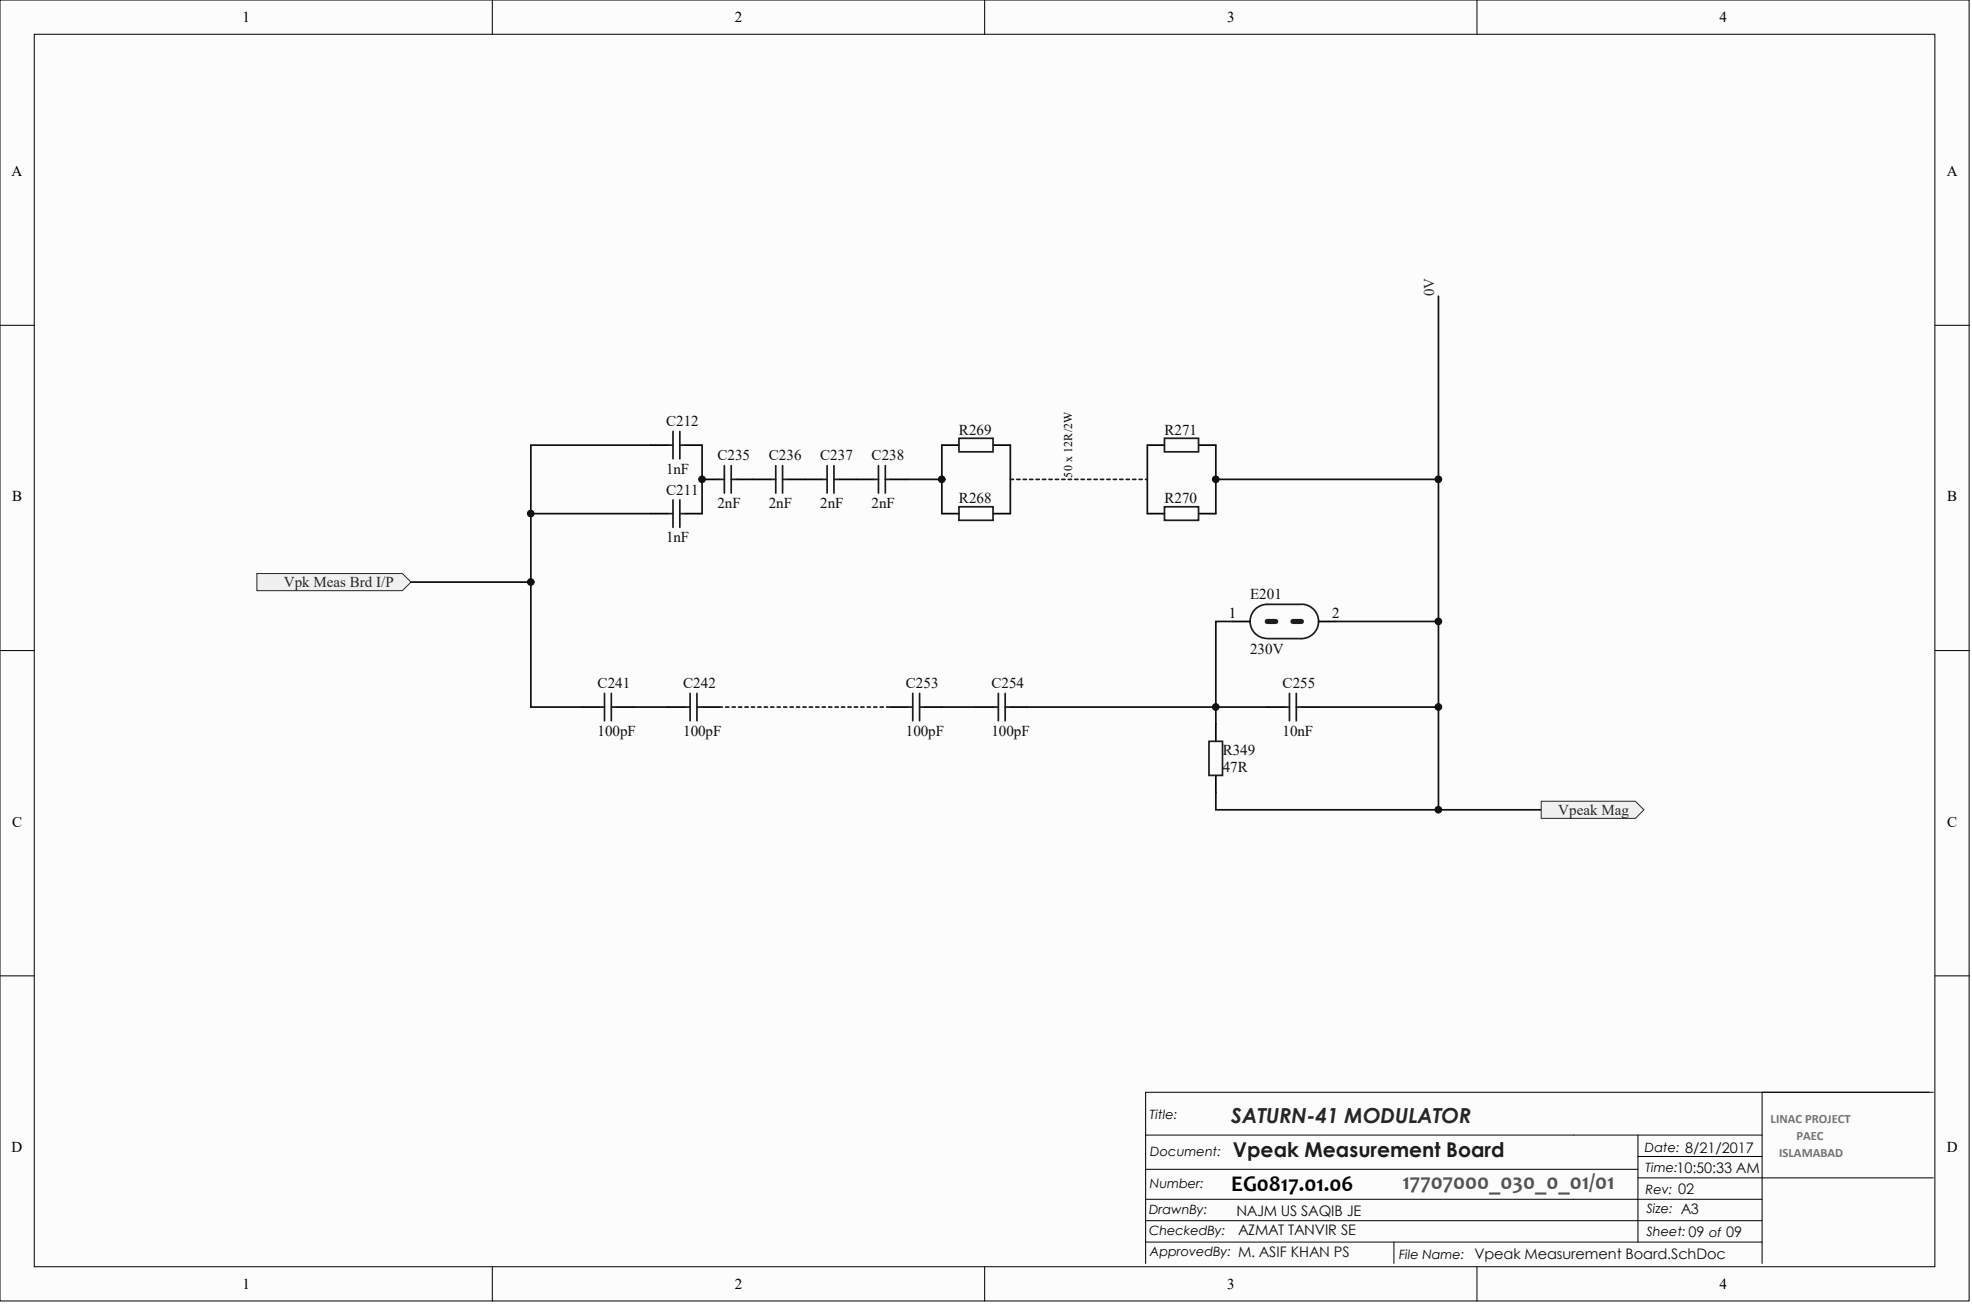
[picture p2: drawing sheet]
<svg xmlns="http://www.w3.org/2000/svg" width="487mm" height="322mm" viewBox="0 0 487 322" stroke-linecap="round" stroke-linejoin="round" font-family="sans-serif">
<g fill="#fcfcfc" stroke="#000" stroke-width=".25">
<path d="M0 0h486.1v321.1h-486.1z"/>
<path d="M8.5 8.5h469.2v304.1h-469.2z"/>
</g>
<g fill="none" stroke="#000" stroke-width=".25">
<path d="M121.5 0v8.5M243.1 0v8.5M364.6 0v8.5M0 80.3h8.5M477.7 80.3h8.5M0 160.6h8.5M477.7 160.6h8.5M0 240.9h8.5M477.7 240.9h8.5M476.2 269.6h-193.4v10.5M477.3 269.6h-42.3v42.2M282.8 288.6h121.6"/>
<path d="M282.8 296h152.2M404.4 290.7h72.9M404.4 280.1v26.5M404.4 285.4h30.6M435 280.1h-152.2v31.7M121.5 312.7v8.4M243.1 312.7v8.4M282.8 306.6h152.2M282.8 301.3h152.2M344.1 306.6v5.2M364.6 312.7v8.4"/>
</g>
<g fill="none" stroke="#000" stroke-width=".42">
<path d="M160.6 109.9h4.3M169.1 109.9h4.2M173.3 118.3h4.3M181.8 118.3h8.4M194.5 118.3h8.4M207.1 118.3h8.5M219.8 118.3h4.3M232.5 109.9h4.2M245.2 109.9h4.2M283.2 109.9h4.3M295.9 109.9h4.3M160.6 126.8h4.3"/>
<path d="M169.1 126.8h4.2M232.5 126.8h4.2M245.2 126.8h4.2M283.2 126.8h4.3M295.9 126.8h4.3M304.4 153.4h4.2M325.5 153.4h4.2M143.7 174.5h4.3M152.2 174.5h4.2M164.9 174.5h4.2M173.3 174.5h4.3M219.8 174.5h4.3"/>
<path d="M228.3 174.5h4.2M241 174.5h4.2M249.4 174.5h4.3M300.2 178.7v4.3M312.8 174.5h4.3M321.3 174.5h4.2M300.2 191.4v4.2"/>
</g>
<g fill="none" stroke="#1c1c1c" stroke-width=".42">
<path d="M164.9 109.9h1.2M166.1 106.5v6.7M167.8 106.5v6.7M167.8 109.9h1.3M177.6 118.3h1.2M178.8 114.9v6.8M180.5 114.9v6.8M180.5 118.3h1.3M190.2 118.3h1.3M191.5 114.9v6.8M193.2 118.3h1.3M193.2 114.9v6.8"/>
<path d="M202.9 118.3h1.3M204.2 114.9v6.8M205.9 118.3h1.2M205.9 114.9v6.8M215.6 118.3h1.3M216.9 114.9v6.8M218.6 118.3h1.2M218.6 114.9v6.8M236.7 108.2h8.5v3.3h-8.5zM287.5 108.2h8.4v3.3h-8.4zM164.9 126.8h1.2M166.1 123.4v6.7"/>
<path d="M167.8 123.4v6.7M167.8 126.8h1.3M236.7 125.1h8.5v3.3h-8.5zM287.5 125.1h8.4v3.3h-8.4zM321.3 149.2h-8.5a4.2 4.2 0 0 0-4.2 4.1 4.2 4.2 0 0 0 4 4.3M321.5 149.1a4.2 4.2 0 0 1 4 4.4 4.2 4.2 0 0 1-4.2 4.1h-8.5M148 174.5h1.2M149.2 171.1v6.8M150.9 171.1v6.8M150.9 174.5h1.3M169.1 174.5h1.3M170.4 171.1v6.8"/>
<path d="M172.1 174.5h1.2M172.1 171.1v6.8M224.1 174.5h1.2M225.3 171.1v6.8M227 174.5h1.3M227 171.1v6.8M245.2 174.5h1.3M246.5 171.1v6.8M248.2 174.5h1.2M248.2 171.1v6.8M317.1 174.5h1.2M318.3 171.1v6.8"/>
<path d="M320 174.5h1.3M320 171.1v6.8M298.5 183h3.3v8.4h-3.3z"/>
</g>
<g fill="none" stroke="#0e0e0e" stroke-width=".42">
<path d="M355.1 73.1v80.3M160.6 109.9h-29.5v64.6h12.6M173.3 109.9v16.9M224.1 118.3h8.4M232.5 109.9v16.9M249.4 109.9v16.9M283.2 109.9v16.9M300.2 109.9v8.4h54.9M304.4 153.4h-4.2v21.1h-46.5M329.7 153.4h25.4v21.1h-29.6M156.4 174.5h8.5M232.5 174.5h8.5"/>
<path d="M312.8 174.5h-12.6v4.2M355.1 174.5v25.4M300.2 195.6v4.3h80.3"/>
</g>
<path d="M249.4 118.3h33.8M177.6 174.5h42.2" fill="none" stroke="#1c1c1c" stroke-width=".42" stroke-dasharray=".8 .8"/>
<path d="M312.8 153.4h2.2M319.2 153.4h2.1" fill="none" stroke="#1c1c1c" stroke-width="1.3"/>
<g fill="#f0f0f0" stroke="#262626" stroke-width=".25">
<path d="M380.5 197.8h23.2l2.1 2.1-2.1 2.1h-23.2z" fill-rule="evenodd"/>
<path d="M63.4 141.6h35.9l2.2 2.1-2.2 2.1h-35.9z" fill-rule="evenodd"/>
</g>
<path d="M300.2 118.3v8.5M131.1 126.8h29.5M101.5 143.7h29.6" fill="none" stroke="#0e0e0e" stroke-width=".42"/>
<g fill="#0e0e0e" stroke="#0e0e0e" stroke-width=".25">
<circle cx="131" cy="143.6" r=".82"/>
<circle cx="131" cy="126.7" r=".82"/>
<circle cx="173.3" cy="118.3" r=".82"/>
<circle cx="232.5" cy="118.3" r=".82"/>
<circle cx="300.1" cy="174.5" r=".82"/>
<circle cx="300.1" cy="118.3" r=".82"/>
<circle cx="355.1" cy="199.8" r=".82"/>
<circle cx="355.1" cy="174.5" r=".82"/>
<circle cx="355.1" cy="153.4" r=".82"/>
<circle cx="355.1" cy="118.3" r=".82"/>
</g>
<text font-size="5.5" x="304" y="293.9">EG0817.01.06</text>
<text font-size="5.5" fill="#535353" x="346.2" y="293.4">17707000_030_0_01/01</text>
<text font-size="5.1" fill="#262626" x="304" y="277.3">SATURN-41 MODULATOR</text>
<text font-size="5" fill="#1c1c1c" x="304.4" y="285.6">Vpeak Measurement Board</text>
<g font-size="3.7">
<text x="59.9" y="5.4">1</text>
<text x="181.4" y="5.4">2</text>
<text x="302.9" y="5.4">3</text>
<text x="424.5" y="5.4">4</text>
<text x="2.9" y="43.5">A</text>
<text x="480.6" y="43.5">A</text>
<text x="3" y="123.7">B</text>
<text x="480.7" y="123.7">B</text>
<text x="303.4" y="152.5">1</text>
<text x="328.9" y="152.5">2</text>
<text x="3" y="204">C</text>
<text x="480.7" y="204">C</text>
<text x="2.9" y="284.3">D</text>
<text x="480.6" y="284.3">D</text>
<text x="59.9" y="318.1">1</text>
<text x="181.4" y="318.1">2</text>
<text x="302.9" y="318.1">3</text>
<text x="424.5" y="318.1">4</text>
</g>
<g font-size="3.7" fill="#262626">
<text x="354" y="73.1" transform="rotate(-90 354 73.1)">0V</text>
<text x="70.1" y="144.9">Vpk Meas Brd I/P</text>
<text x="384.7" y="201.1">Vpeak Mag</text>
</g>
<g font-size="3.7" fill="#0e0e0e">
<text x="164.5" y="105.2">C212</text>
<text x="236.7" y="107.3">R269</text>
<text x="287.5" y="107.3">R271</text>
<text x="177.1" y="113.6">C235</text>
<text x="189.8" y="113.6">C236</text>
<text x="202.5" y="113.6">C237</text>
<text x="215.2" y="113.6">C238</text>
<text x="164.5" y="117">1nF</text>
<text x="164.5" y="122.1">C211</text>
<text x="177.1" y="125.4">2nF</text>
<text x="189.8" y="125.4">2nF</text>
<text x="202.5" y="125.4">2nF</text>
<text x="215.2" y="125.4">2nF</text>
<text x="236.7" y="124.2">R268</text>
<text x="287.5" y="124.2">R270</text>
<text x="164.5" y="133.9">1nF</text>
<text x="308.6" y="147.8">E201</text>
<text x="308.6" y="161.3">230V</text>
<text x="147.5" y="169.8">C241</text>
<text x="168.7" y="169.8">C242</text>
<text x="223.6" y="169.8">C253</text>
<text x="244.8" y="169.8">C254</text>
<text x="316.6" y="169.8">C255</text>
<text x="147.5" y="181.6">100pF</text>
<text x="168.7" y="181.6">100pF</text>
<text x="223.6" y="181.6">100pF</text>
<text x="244.8" y="181.6">100pF</text>
<text x="316.6" y="181.6">10nF</text>
<text x="301.8" y="190.5">47R</text>
<text x="301.8" y="186.3">R349</text>
</g>
<g font-size="3.6" fill="#0e0e0e">
<text x="305.2" y="300.2">NAJM US SAQIB JE</text>
<text x="305.7" y="304.8">AZMAT TANVIR SE</text>
</g>
<g font-size="3.2">
<text x="283.9" y="276.3">Title:</text>
<text x="284" y="285.3">Document:</text>
<text x="406.1" y="284.3">Date: 8/21/2017</text>
<text x="283.9" y="293.2">Number:</text>
<text x="406.3" y="289.4">Time:10:50:33 AM</text>
<text x="283.7" y="299.7">DrawnBy:</text>
<text x="406.3" y="294.6">Rev: 02</text>
<text x="406.5" y="299.5">Size: A3</text>
<text x="283.7" y="304.8">CheckedBy:</text>
<text x="406.5" y="305">Sheet: 09 of 09</text>
<text x="283.9" y="310.1">ApprovedBy: M. ASIF KHAN PS</text>
<text x="345.4" y="310.7">File Name: Vpeak Measurement Board.SchDoc</text>
</g>
<g font-size="3.1" fill="#727272">
<text x="437.1" y="277.2">LINAC PROJECT</text>
<text x="443.5" y="281.4">PAEC</text>
<text x="439.2" y="285.7">ISLAMABAD</text>
</g>
<text font-size="2.9" x="264.7" y="117.9" transform="rotate(-90 264.7 117.9)">50 x 12R/2W</text>
</svg>
